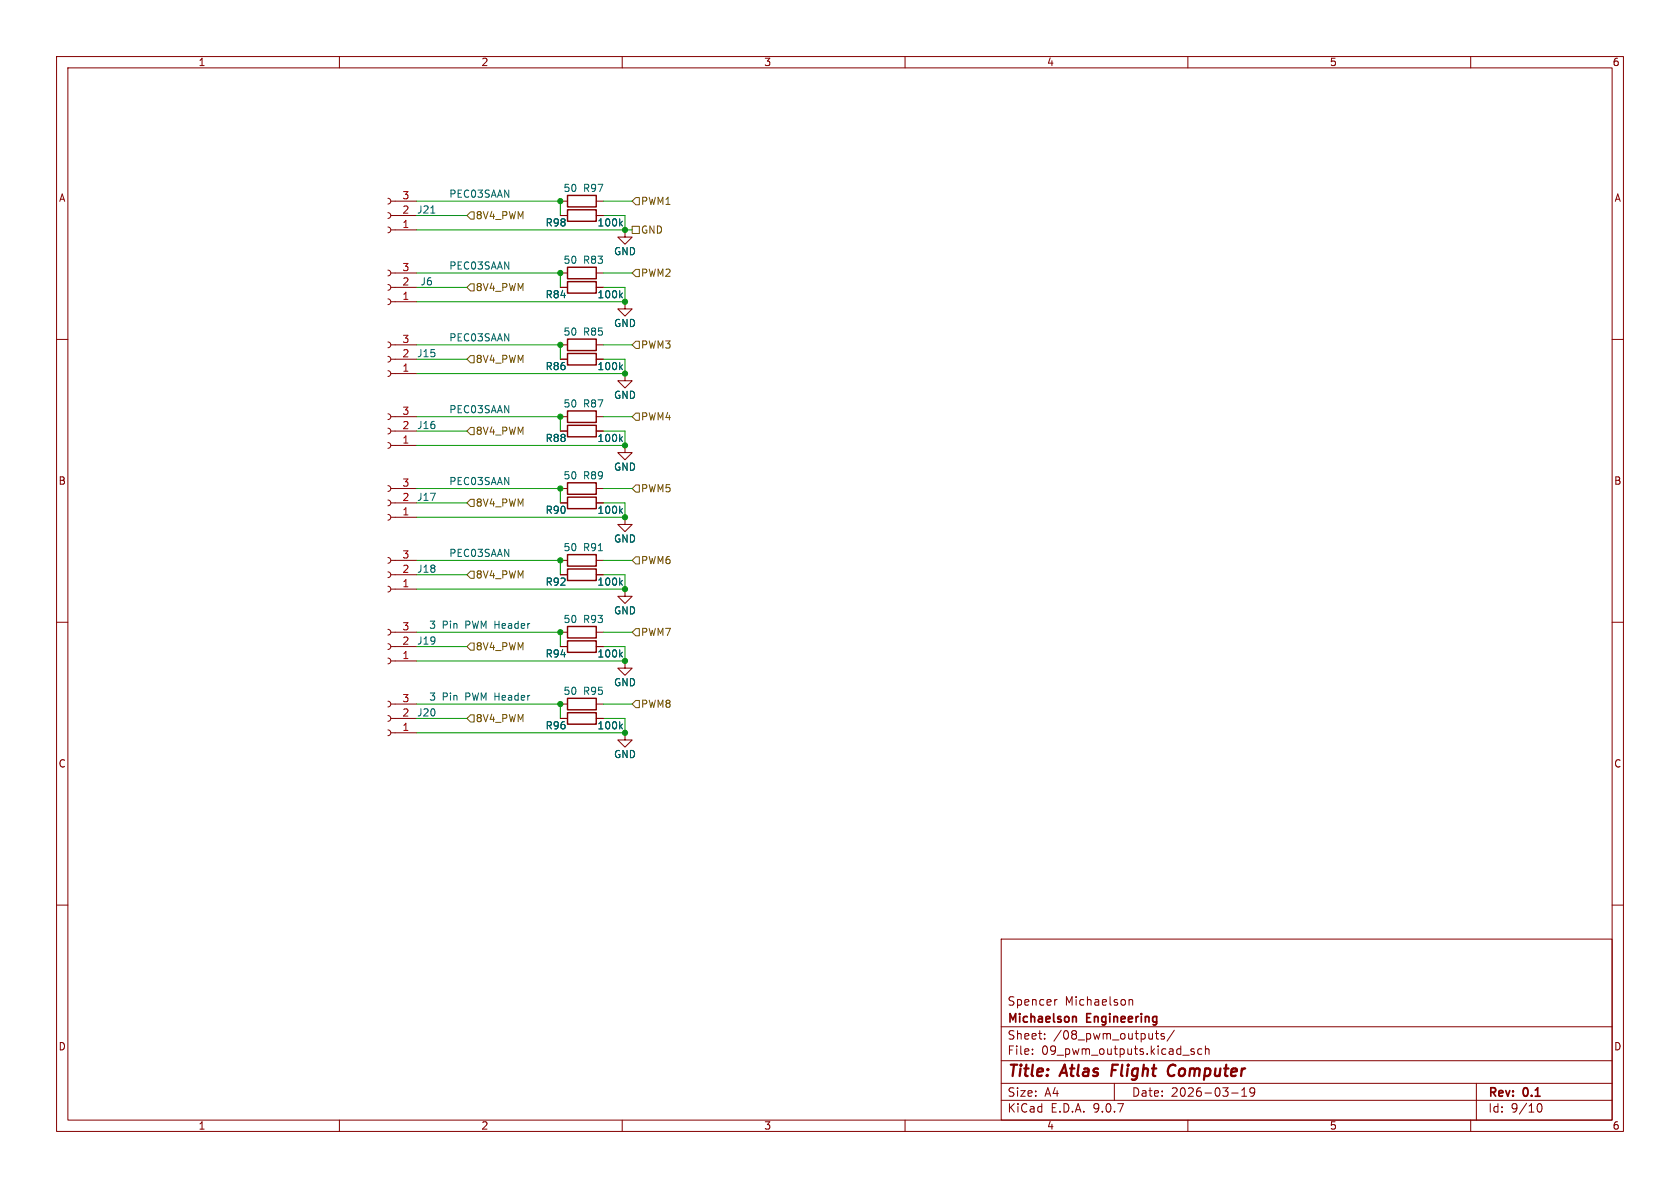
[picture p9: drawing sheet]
<svg xmlns="http://www.w3.org/2000/svg" width="297mm" height="210mm" viewBox="0 0 297 210" stroke-linecap="round" stroke-linejoin="round" font-family="sans-serif">
<g fill="none" stroke="#840000" stroke-width=".18">
<path d="M10 10h277v190h-277zM12 12h273v186h-273zM60 10v2M110 10v2M160 10v2M210 10v2M260 10v2M68.6 37.6l.3 .1 .2 .4-.2 .4-.3 .1M68.6 35.1l.3 .1 .2 .4-.2 .3-.3 .2M69.1 35.6h4.6M69.1 38.1h4.6M99.1 35.6h1.2"/>
<path d="M99.1 38.1h1.2M105.4 35.6h1.3M105.4 38.1h1.3M68.6 52.8l.3 .2 .2 .3-.2 .4-.3 .1M68.6 50.3l.3 .1 .2 .4-.2 .4-.3 .1M68.6 47.8l.3 .1 .2 .4-.2 .3-.3 .2M68.6 40.1l.3 .2 .2 .3-.2 .4-.3 .1M69.1 53.3h4.6M69.1 50.8h4.6M69.1 48.3h4.6M69.1 40.6h4.6M99.1 50.8h1.2"/>
<path d="M99.1 48.3h1.2M105.4 50.8h1.3M105.4 48.3h1.3M110.5 40.6v1.3h1.3l-1.3 1.3-1.3-1.3h1.3M110.5 40.6h.1M110.5 53.3v1.3h1.3l-1.3 1.3-1.3-1.3h1.3M110.5 53.3h.1M10 60h2M68.6 78.2l.3 .2 .2 .3-.2 .4-.3 .1M68.6 75.7l.3 .1 .2 .4-.2 .4-.3 .1M68.6 73.2l.3 .1 .2 .4-.2 .3-.3 .2M68.6 65.5l.3 .2 .2 .3-.2 .4-.3 .1"/>
<path d="M68.6 63l.3 .1 .2 .4-.2 .4-.3 .1M68.6 60.5l.3 .1 .2 .4-.2 .3-.3 .2M69.1 78.7h4.6M69.1 76.2h4.6M69.1 73.7h4.6M69.1 66h4.6M69.1 63.5h4.6M69.1 61h4.6M99.1 76.2h1.2M99.1 73.7h1.2M99.1 63.5h1.2M99.1 61h1.2"/>
<path d="M105.4 76.2h1.3M105.4 73.7h1.3M105.4 63.5h1.3M105.4 61h1.3M110.5 66v1.3h1.3l-1.3 1.3-1.3-1.3h1.3M110.5 66h.1M110.5 78.7v1.3h1.3l-1.3 1.3-1.3-1.3h1.3M110.5 78.7h.1M285 60h2M68.6 98.6l.3 .1 .2 .4-.2 .3-.3 .2M68.6 90.9l.3 .2 .2 .3-.2 .4-.3 .1M68.6 88.4l.3 .1 .2 .4-.2 .4-.3 .1"/>
<path d="M68.6 85.9l.3 .1 .2 .4-.2 .3-.3 .2M69.1 86.4h4.6M69.1 99.1h4.6M69.1 91.4h4.6M69.1 88.9h4.6M99.1 86.4h1.2M99.1 99.1h1.2M99.1 88.9h1.2M105.4 86.4h1.3M105.4 99.1h1.3M105.4 88.9h1.3M110.5 91.4v1.3h1.3l-1.3 1.3-1.3-1.3h1.3"/>
<path d="M110.5 91.4h.1M10 110h2M68.6 116.3l.3 .2 .2 .3-.2 .4-.3 .1M68.6 113.8l.3 .1 .2 .4-.2 .4-.3 .1M68.6 111.3l.3 .1 .2 .4-.2 .3-.3 .2M68.6 103.6l.3 .2 .2 .3-.2 .4-.3 .1M68.6 101.1l.3 .1 .2 .4-.2 .4-.3 .1M69.1 116.8h4.6M69.1 114.3h4.6M69.1 111.8h4.6M69.1 101.6h4.6M69.1 104.1h4.6"/>
<path d="M99.1 114.3h1.2M99.1 111.8h1.2M99.1 101.6h1.2M105.4 114.3h1.3M105.4 111.8h1.3M105.4 101.6h1.3M110.5 116.8v1.3h1.3l-1.3 1.3-1.3-1.3h1.3M110.5 116.8h.1M110.5 104.1v1.3h1.3l-1.3 1.3-1.3-1.3h1.3M110.5 104.1h.1M285 110h2M68.6 129l.3 .2 .2 .3-.2 .4-.3 .1"/>
<path d="M68.6 126.5l.3 .1 .2 .4-.2 .4-.3 .1M68.6 124l.3 .1 .2 .4-.2 .3-.3 .2M69.1 129.5h4.6M69.1 127h4.6M69.1 124.5h4.6M99.1 127h1.2M99.1 124.5h1.2M105.4 127h1.3M105.4 124.5h1.3M110.5 129.5v1.3h1.3l-1.3 1.3-1.3-1.3h1.3M110.5 129.5h.1M10 160h2"/>
<path d="M177 166h108v32h-108zM186.9 176.7l-.3 .1-.1 .2M199.6 176.8l.2-.1 .4 .1v.9M199.6 176.7v1M285 160h2M60 198v2M110 198v2M160 198v2M177 194.5h108M177 191.5h108M177 187.5h108M177 181.5h108"/>
<path d="M182.5 186.3v.1M182.5 185.5v.1M184.7 183.6v.1M184.7 182.8v.1M197 191.5v3M204.2 182.7h.6M204.5 182.2v1.3l.3 .2M205.8 182.8l-.3-.1-.3 .2 .1 .2 .5 .2v.3h-.6M207.6 182.1l-1.3 2M210 198v2M211.1 185.5l-.4-.1-.2 .2 .1 .2 .5 .2v.3h-.6M212.5 185.5l-.5-.1-.3 .3v.4l.2 .2h.6"/>
<path d="M213.1 185.5l.2-.1 .4 .1v.9M213.1 184.9v1.5M217.7 193.2h1.2M219.5 193.8h.9M219.5 192.7l.5-.4v1.5M221 192.4v.5l.1 .3h.4l.3-.3M221.7 192.4a.99 .99 0 0 1-.3 1.4h-.3M260 198v2M261 191.5v6.5M271.7 195.7l.2-.5 .2-.1a.81 .81 0 0 1 .6 .6 .81 .81 0 0 1-.3 .8h-.4l-.3-.5"/>
</g>
<path d="M196.7 188.2l-.3 2M207.5 188.2a1.13 1.13 0 0 0-1 .7 1.13 1.13 0 0 0 .2 1.2l.3 .1 .5-.1" fill="none" stroke="#840000" stroke-width=".4"/>
<path d="M189.8 179.7l.4 .1 .1 .1v.8" fill="none" stroke="#840000" stroke-width=".3"/>
<g fill="none" stroke="#840000" stroke-width=".25">
<path d="M100.3 34.5h5.1v2.1h-5.1zM100.3 37.1h5.1v2h-5.1zM100.3 59.9h5.1v2.1h-5.1zM100.3 49.8h5.1v2h-5.1zM100.3 47.2h5.1v2.1h-5.1zM100.3 62.5h5.1v2h-5.1zM100.3 72.6h5.1v2.1h-5.1zM100.3 75.2h5.1v2h-5.1zM100.3 85.3h5.1v2.1h-5.1zM100.3 98h5.1v2.1h-5.1zM100.3 87.9h5.1v2h-5.1zM100.3 113.3h5.1v2h-5.1z"/>
<path d="M100.3 100.6h5.1v2h-5.1zM100.3 110.7h5.1v2.1h-5.1zM100.3 126h5.1v2h-5.1zM100.3 123.4h5.1v2.1h-5.1z"/>
</g>
<g fill="none" stroke="#006464" stroke-width=".18">
<path d="M76.2 37.7h.7M109.7 39.5l.3 .4M110 39.1l-.4 .5M109.7 52.2l.3 .4M110 51.8l-.4 .5M109.7 64.9l.3 .4M109.7 77.6l.3 .4M110 64.5l-.4 .5M110 77.2l-.4 .5M105.8 97.4h.7M109.7 90.3l.3 .4M110 89.9l-.4 .5"/>
<path d="M109.7 115.7l.3 .4M109.7 103l.3 .4M110 115.3l-.4 .5M110 102.6l-.4 .5M109.7 128.4l.3 .4M110 128l-.4 .5"/>
</g>
<g fill="none" stroke="#725600" stroke-width=".18">
<path d="M83.2 37.5h.6v1.2h-.6l-.7-.6zM111.8 35.6l.6-.7h.6v1.3h-.6zM83.2 50.2h.6v1.2h-.6l-.7-.6zM111.8 40h1.2v1.3h-1.2zM111.8 48.3l.6-.7h.6v1.3h-.6zM83.2 75.6h.6v1.2h-.6l-.7-.6zM83.2 62.9h.6v1.2h-.6l-.7-.6zM112.4 60.3h.6v1.3h-.6l-.6-.6zM112.4 73h.6v1.3h-.6l-.6-.6zM83.2 88.3h.6v1.2h-.6l-.7-.6zM112.4 98.4h.6v1.3h-.6l-.6-.6zM112.4 85.7h.6v1.3h-.6l-.6-.6z"/>
<path d="M83.2 113.7h.6v1.2h-.6l-.7-.6zM83.2 101h.6v1.2h-.6l-.7-.6zM112.4 111.1h.6v1.3h-.6l-.6-.6zM83.2 126.4h.6v1.2h-.6l-.7-.6zM111.8 124.5l.6-.7h.6v1.3h-.6z"/>
</g>
<g fill="none" stroke="#009600" stroke-width=".18">
<path d="M73.7 35.6h25.4v2.5M73.7 38.1h8.8M106.7 35.6h5.1M106.7 38.1h3.8v2.5M73.7 48.3h25.4v2.5M73.7 40.6h38.1M73.7 50.8h8.8M106.7 50.8h3.8v2.5h-36.8M106.7 48.3h5.1M73.7 73.7h25.4v2.5M73.7 76.2h8.8M73.7 61h25.4v2.5"/>
<path d="M73.7 63.5h8.8M106.7 73.7h5.1M106.7 76.2h3.8v2.5h-36.8M106.7 63.5h3.8v2.5h-36.8M106.7 61h5.1M73.7 86.4h25.4v2.5M73.7 99.1h25.4v2.5M73.7 88.9h8.8M106.7 88.9h3.8v2.5h-36.8M106.7 86.4h5.1M106.7 99.1h5.1M73.7 111.8h25.4v2.5"/>
<path d="M73.7 114.3h8.8M73.7 101.6h8.8M106.7 101.6h3.8v2.5h-36.8M106.7 114.3h3.8v2.5h-36.8M106.7 111.8h5.1M73.7 124.5h25.4v2.5M73.7 127h8.8M106.7 124.5h5.1M106.7 127h3.8v2.5h-36.8"/>
</g>
<g fill="#009600" stroke="#009600" stroke-width=".18">
<circle cx="99.1" cy="124.5" r=".46"/>
<circle cx="110.5" cy="129.5" r=".46"/>
<circle cx="99.1" cy="111.8" r=".46"/>
<circle cx="110.5" cy="66" r=".46"/>
<circle cx="110.5" cy="78.7" r=".46"/>
<circle cx="99.1" cy="61" r=".46"/>
<circle cx="99.1" cy="73.7" r=".46"/>
<circle cx="110.5" cy="53.3" r=".46"/>
<circle cx="99.1" cy="35.6" r=".46"/>
<circle cx="110.5" cy="40.6" r=".46"/>
<circle cx="99.1" cy="48.3" r=".46"/>
<circle cx="110.5" cy="91.4" r=".46"/>
<circle cx="99.1" cy="86.4" r=".46"/>
<circle cx="110.5" cy="116.8" r=".46"/>
<circle cx="99.1" cy="99.1" r=".46"/>
<circle cx="110.5" cy="104.1" r=".46"/>
</g>
<g font-size="2.8" fill="#840000">
<text x="178" y="190.9">Title:</text>
<text x="187.7" y="190.9">Atlas</text>
<text x="197.3" y="190.9">Flight</text>
<text x="208.1" y="190.9">Computer</text>
</g>
<g font-size="2.1" fill="#840000">
<text x="178" y="178">Spencer</text>
<text x="188.2" y="178">Michaelson</text>
<text x="178" y="184">Sheet:</text>
<text x="178" y="181.2">Michaelson</text>
<text x="186.2" y="184">/08_pwm_outputs/</text>
<text x="192.2" y="181.2">Engineering</text>
<text x="178" y="186.7">File:</text>
<text x="184.1" y="186.7">09_pwm_outputs.kicad_sch</text>
<text x="178" y="196.9">KiCad</text>
<text x="178" y="194.1">Size:</text>
<text x="184.7" y="194.1">A4</text>
<text x="185.7" y="196.9">E.D.A.</text>
<text x="193.3" y="196.9">9.0.7</text>
<text x="200" y="194.1">Date:</text>
<text x="207" y="194.1">2026-03-19</text>
<text x="263" y="194.3">Rev:</text>
<text x="263" y="196.9">Id:</text>
<text x="267.1" y="196.9">9/10</text>
<text x="269.4" y="194.3">0.1</text>
</g>
<g font-size="1.8" fill="#840000">
<text x="35" y="11.9">1</text>
<text x="85" y="11.9">2</text>
<text x="135" y="11.9">3</text>
<text x="185" y="11.9">4</text>
<text x="235" y="11.9">5</text>
<text x="285" y="11.9">6</text>
<text x="10.3" y="35.9">A</text>
<text x="285.3" y="35.9">A</text>
<text x="10.3" y="85.9">B</text>
<text x="285.3" y="85.9">B</text>
<text x="10.3" y="135.9">C</text>
<text x="285.3" y="135.9">C</text>
<text x="10.3" y="185.9">D</text>
<text x="285.3" y="185.9">D</text>
<text x="35" y="199.9">1</text>
<text x="85" y="199.9">2</text>
<text x="135" y="199.9">3</text>
<text x="185" y="199.9">4</text>
<text x="235" y="199.9">5</text>
<text x="285" y="199.9">6</text>
</g>
<g font-size="1.8" fill="#a90000">
<text x="71" y="35.3">3</text>
<text x="71" y="40.4">1</text>
<text x="71" y="37.8">2</text>
<text x="71" y="53.1">1</text>
<text x="71" y="50.5">2</text>
<text x="71" y="48">3</text>
<text x="71" y="65.8">1</text>
<text x="71" y="63.2">2</text>
<text x="71" y="60.7">3</text>
<text x="71" y="75.9">2</text>
<text x="71" y="73.4">3</text>
<text x="71" y="78.5">1</text>
<text x="71" y="88.6">2</text>
<text x="71" y="86.1">3</text>
<text x="71" y="91.2">1</text>
<text x="71" y="101.3">2</text>
<text x="71" y="98.8">3</text>
<text x="71" y="103.9">1</text>
<text x="71" y="111.5">3</text>
<text x="71" y="116.6">1</text>
<text x="71" y="114">2</text>
<text x="71" y="124.2">3</text>
<text x="71" y="129.3">1</text>
<text x="71" y="126.7">2</text>
</g>
<g font-size="1.8" fill="#006464">
<text x="79.3" y="35.2">PEC03SAAN</text>
<text x="99.5" y="34.1">50</text>
<text x="103" y="34.1">R97</text>
<text x="73.6" y="37.9">J21</text>
<text x="96.4" y="40.2">R98</text>
<text x="105.5" y="40.2">100k</text>
<text x="79.3" y="47.9">PEC03SAAN</text>
<text x="99.5" y="46.8">50</text>
<text x="103" y="46.8">R83</text>
<text x="108.5" y="45.3">GND</text>
<text x="74.2" y="50.6">J6</text>
<text x="96.4" y="52.9">R84</text>
<text x="105.5" y="52.9">100k</text>
<text x="99.5" y="59.5">50</text>
<text x="103" y="59.5">R85</text>
<text x="108.5" y="58">GND</text>
<text x="73.6" y="63.3">J15</text>
<text x="79.3" y="60.6">PEC03SAAN</text>
<text x="96.4" y="65.6">R86</text>
<text x="105.5" y="65.6">100k</text>
<text x="108.5" y="70.7">GND</text>
<text x="73.6" y="76">J16</text>
<text x="79.3" y="73.3">PEC03SAAN</text>
<text x="99.5" y="72.2">50</text>
<text x="103" y="72.2">R87</text>
<text x="96.4" y="78.3">R88</text>
<text x="105.5" y="78.3">100k</text>
<text x="108.5" y="83.4">GND</text>
<text x="73.6" y="88.7">J17</text>
<text x="79.3" y="86">PEC03SAAN</text>
<text x="99.5" y="84.9">50</text>
<text x="103" y="84.9">R89</text>
<text x="96.4" y="91">R90</text>
<text x="105.5" y="91">100k</text>
<text x="73.6" y="101.4">J18</text>
<text x="79.3" y="98.7">PEC03SAAN</text>
<text x="99.5" y="97.6">50</text>
<text x="103" y="97.6">R91</text>
<text x="108.5" y="96.1">GND</text>
<text x="96.4" y="103.7">R92</text>
<text x="105.5" y="103.7">100k</text>
<text x="75.8" y="111.4">3</text>
<text x="78.2" y="111.4">Pin</text>
<text x="82.4" y="111.4">PWM Header</text>
<text x="99.5" y="110.3">50</text>
<text x="103" y="110.3">R93</text>
<text x="108.5" y="108.8">GND</text>
<text x="73.6" y="114.1">J19</text>
<text x="96.4" y="116.4">R94</text>
<text x="105.5" y="116.4">100k</text>
<text x="75.8" y="124.1">3</text>
<text x="78.2" y="124.1">Pin</text>
<text x="82.4" y="124.1">PWM Header</text>
<text x="99.5" y="123">50</text>
<text x="103" y="123">R95</text>
<text x="108.5" y="121.5">GND</text>
<text x="73.6" y="126.8">J20</text>
<text x="96.4" y="129.1">R96</text>
<text x="105.5" y="129.1">100k</text>
<text x="108.5" y="134.2">GND</text>
</g>
<g font-size="1.8" fill="#725600">
<text x="84" y="39">8V4_PWM</text>
<text x="113.2" y="41.5">GND</text>
<text x="113.2" y="36.4">PWM1</text>
<text x="84" y="51.7">8V4_PWM</text>
<text x="113.2" y="49.1">PWM2</text>
<text x="84" y="64.4">8V4_PWM</text>
<text x="113.2" y="61.8">PWM3</text>
<text x="84" y="77.1">8V4_PWM</text>
<text x="113.2" y="74.5">PWM4</text>
<text x="84" y="89.8">8V4_PWM</text>
<text x="113.2" y="87.2">PWM5</text>
<text x="113.2" y="99.9">PWM6</text>
<text x="84" y="102.5">8V4_PWM</text>
<text x="113.2" y="112.6">PWM7</text>
<text x="84" y="115.2">8V4_PWM</text>
<text x="113.2" y="125.3">PWM8</text>
<text x="84" y="127.9">8V4_PWM</text>
</g>
</svg>
